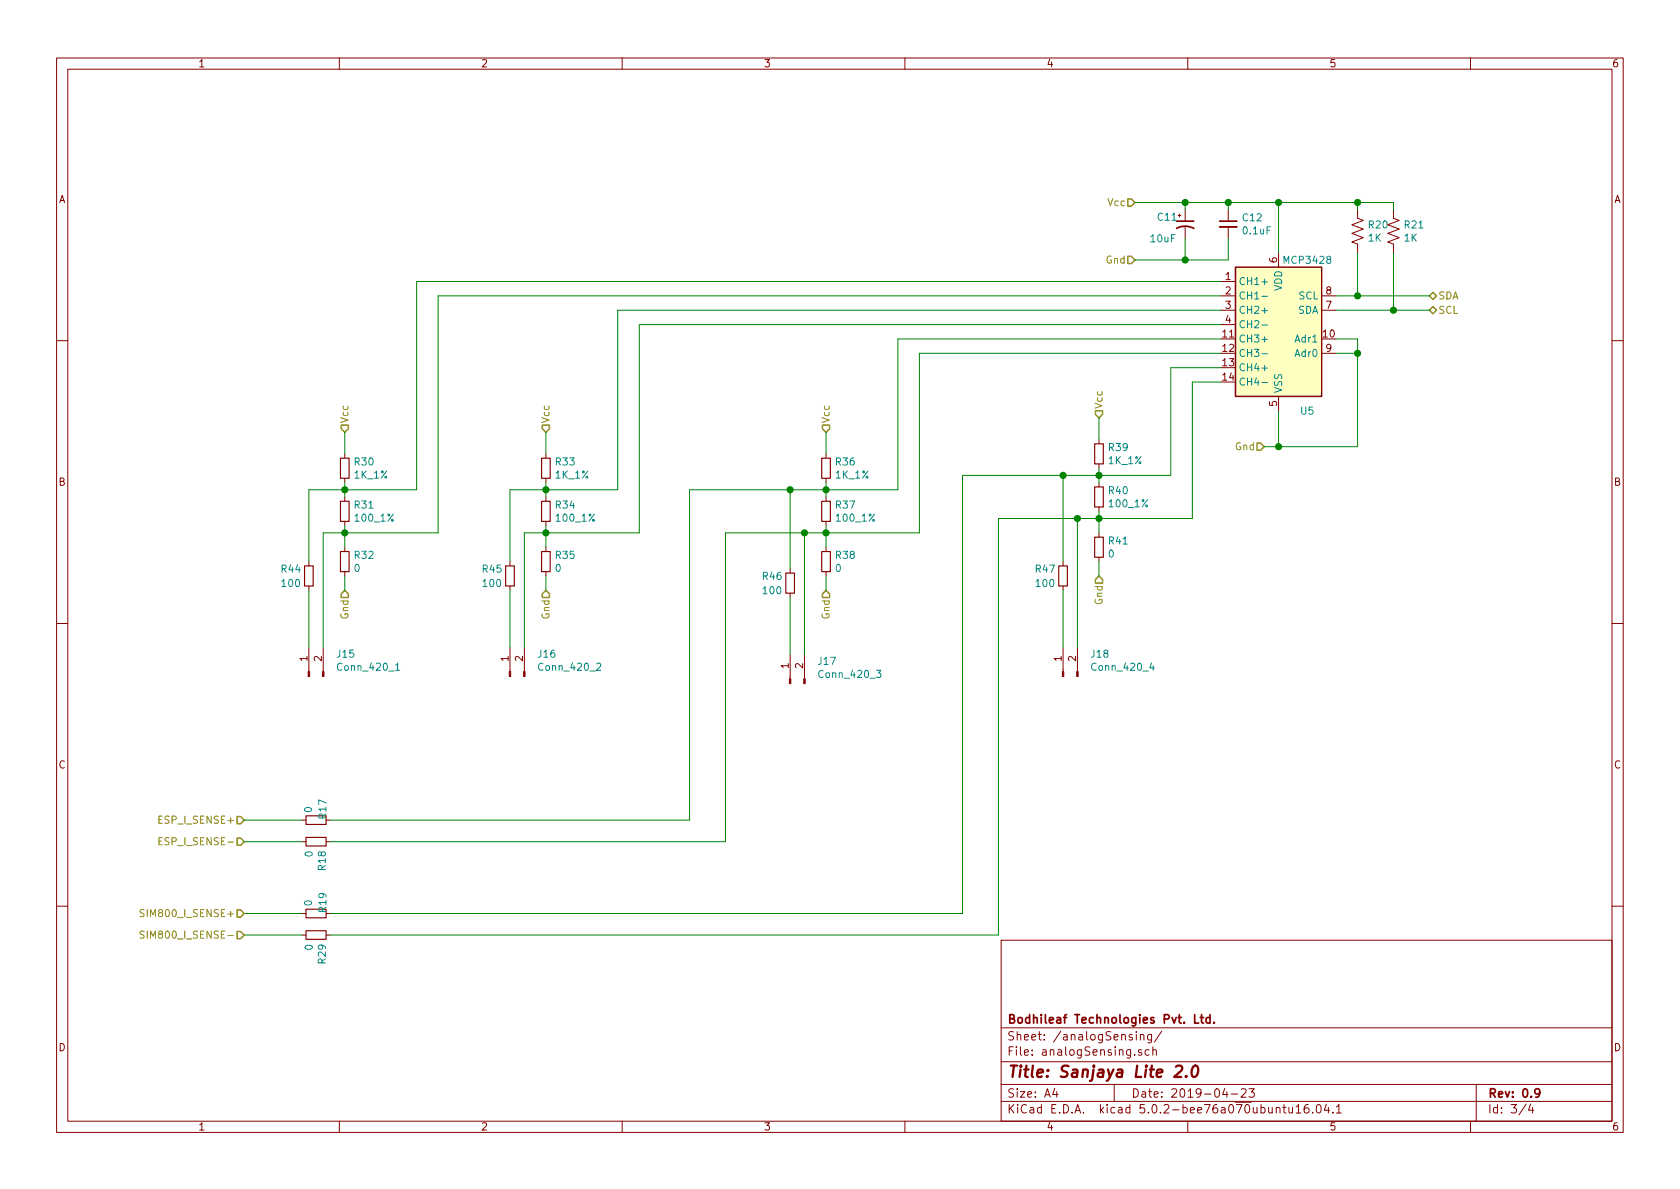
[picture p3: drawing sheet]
EESchema Schematic File Version 4
LIBS:sanjaya_lite2-cache
EELAYER 26 0
EELAYER END
$Descr A4 11693 8268
encoding utf-8
Sheet 3 4
Title "Sanjaya Lite 2.0"
Date "2019-04-23"
Rev "0.9"
Comp "Bodhileaf Technologies Pvt. Ltd."
Comment1 ""
Comment2 ""
Comment3 ""
Comment4 ""
$EndDescr
$Comp
L Analog_ADC:MCP3428 U5
U 1 1
P 8900 2250
F 0 "U5" H 9100 1650 50  0000 C CNN
F 1 "MCP3428" H 9100 2700 50  0000 C CNN
F 2 "Package_SO:SOIC-14_3.9x8.7mm_P1.27mm" H 8900 2250 50  0001 C CNN
F 3 "http://ww1.microchip.com/downloads/en/DeviceDoc/22226a.pdf" H 8900 2250 50  0001 C CNN
	1    8900 2250
	1    0    0    -1  
$EndComp
Text HLabel 7900 1400 0    50   Input ~ 0
Vcc
Wire Wire Line
	7900 1400 8250 1400
Wire Wire Line
	8900 1400 8900 1750
Text HLabel 8800 3100 0    50   Input ~ 0
Gnd
Wire Wire Line
	8900 2850 8900 3100
Wire Wire Line
	8900 3100 8800 3100
Wire Wire Line
	9300 2450 9450 2450
Wire Wire Line
	9450 2450 9450 3100
Wire Wire Line
	9450 3100 8900 3100
Connection ~ 8900 3100
Wire Wire Line
	9300 2350 9450 2350
Wire Wire Line
	9450 2350 9450 2450
Connection ~ 9450 2450
Text HLabel 9950 2050 2    50   BiDi ~ 0
SDA
Text HLabel 9950 2150 2    50   BiDi ~ 0
SCL
$Comp
L Device:R_Small R40
U 1 1
P 7650 3450
F 0 "R40" H 7709 3496 50  0000 L CNN
F 1 "100_1%" H 7709 3405 50  0000 L CNN
F 2 "Resistor_SMD:R_1206_3216Metric_Pad1.42x1.75mm_HandSolder" H 7650 3450 50  0001 C CNN
F 3 "~" H 7650 3450 50  0001 C CNN
	1    7650 3450
	1    0    0    -1  
$EndComp
$Comp
L Device:R_Small R39
U 1 1
P 7650 3150
F 0 "R39" H 7709 3196 50  0000 L CNN
F 1 "1K_1%" H 7709 3105 50  0000 L CNN
F 2 "Resistor_SMD:R_1206_3216Metric_Pad1.42x1.75mm_HandSolder" H 7650 3150 50  0001 C CNN
F 3 "~" H 7650 3150 50  0001 C CNN
	1    7650 3150
	1    0    0    -1  
$EndComp
$Comp
L Device:R_Small R41
U 1 1
P 7650 3800
F 0 "R41" H 7709 3846 50  0000 L CNN
F 1 "0" H 7709 3755 50  0000 L CNN
F 2 "Resistor_SMD:R_0805_2012Metric_Pad1.15x1.40mm_HandSolder" H 7650 3800 50  0001 C CNN
F 3 "~" H 7650 3800 50  0001 C CNN
	1    7650 3800
	1    0    0    -1  
$EndComp
Wire Wire Line
	7650 3250 7650 3300
Wire Wire Line
	8500 2550 8150 2550
Wire Wire Line
	8150 2550 8150 3300
Wire Wire Line
	8150 3300 7650 3300
Connection ~ 7650 3300
Wire Wire Line
	7650 3300 7650 3350
Wire Wire Line
	7650 3550 7650 3600
Wire Wire Line
	8500 2650 8300 2650
Wire Wire Line
	8300 2650 8300 3600
Wire Wire Line
	8300 3600 7650 3600
Connection ~ 7650 3600
Wire Wire Line
	7650 3600 7650 3700
Text HLabel 7650 4000 3    50   Input ~ 0
Gnd
Wire Wire Line
	7650 3900 7650 4000
Text HLabel 7650 2900 1    50   Input ~ 0
Vcc
Wire Wire Line
	7650 2900 7650 3050
$Comp
L Connector:Conn_01x02_Male J18
U 1 1
P 7400 4700
F 0 "J18" V 7553 4513 50  0000 R CNN
F 1 "Conn_420_4" V 7462 4513 50  0000 R CNN
F 2 "Connector_JST:JST_XH_B02B-XH-A_1x02_P2.50mm_Vertical" H 7400 4700 50  0001 C CNN
F 3 "~" H 7400 4700 50  0001 C CNN
	1    7400 4700
	0    -1   -1   0   
$EndComp
Wire Wire Line
	7400 3300 7400 3900
Wire Wire Line
	7500 4500 7500 3600
Wire Wire Line
	7500 3600 7650 3600
$Comp
L Device:R_Small R37
U 1 1
P 5750 3550
F 0 "R37" H 5809 3596 50  0000 L CNN
F 1 "100_1%" H 5809 3505 50  0000 L CNN
F 2 "Resistor_SMD:R_1206_3216Metric_Pad1.42x1.75mm_HandSolder" H 5750 3550 50  0001 C CNN
F 3 "~" H 5750 3550 50  0001 C CNN
	1    5750 3550
	1    0    0    -1  
$EndComp
$Comp
L Device:R_Small R36
U 1 1
P 5750 3250
F 0 "R36" H 5809 3296 50  0000 L CNN
F 1 "1K_1%" H 5809 3205 50  0000 L CNN
F 2 "Resistor_SMD:R_1206_3216Metric_Pad1.42x1.75mm_HandSolder" H 5750 3250 50  0001 C CNN
F 3 "~" H 5750 3250 50  0001 C CNN
	1    5750 3250
	1    0    0    -1  
$EndComp
$Comp
L Device:R_Small R38
U 1 1
P 5750 3900
F 0 "R38" H 5809 3946 50  0000 L CNN
F 1 "0" H 5809 3855 50  0000 L CNN
F 2 "Resistor_SMD:R_0805_2012Metric_Pad1.15x1.40mm_HandSolder" H 5750 3900 50  0001 C CNN
F 3 "~" H 5750 3900 50  0001 C CNN
	1    5750 3900
	1    0    0    -1  
$EndComp
Wire Wire Line
	5750 3350 5750 3400
Wire Wire Line
	6250 3400 5750 3400
Connection ~ 5750 3400
Wire Wire Line
	5750 3400 5750 3450
Wire Wire Line
	5750 3650 5750 3700
Wire Wire Line
	6400 3700 5750 3700
Connection ~ 5750 3700
Wire Wire Line
	5750 3700 5750 3800
Text HLabel 5750 4100 3    50   Input ~ 0
Gnd
Wire Wire Line
	5750 4000 5750 4100
Text HLabel 5750 3000 1    50   Input ~ 0
Vcc
Wire Wire Line
	5750 3000 5750 3150
$Comp
L Connector:Conn_01x02_Male J17
U 1 1
P 5500 4750
F 0 "J17" V 5653 4563 50  0000 R CNN
F 1 "Conn_420_3" V 5562 4563 50  0000 R CNN
F 2 "Connector_JST:JST_XH_B02B-XH-A_1x02_P2.50mm_Vertical" H 5500 4750 50  0001 C CNN
F 3 "~" H 5500 4750 50  0001 C CNN
	1    5500 4750
	0    -1   -1   0   
$EndComp
Wire Wire Line
	5750 3400 5500 3400
Wire Wire Line
	5500 3400 5500 3950
Wire Wire Line
	5600 4550 5600 3700
Wire Wire Line
	5600 3700 5750 3700
$Comp
L Device:R_Small R34
U 1 1
P 3800 3550
F 0 "R34" H 3859 3596 50  0000 L CNN
F 1 "100_1%" H 3859 3505 50  0000 L CNN
F 2 "Resistor_SMD:R_1206_3216Metric_Pad1.42x1.75mm_HandSolder" H 3800 3550 50  0001 C CNN
F 3 "~" H 3800 3550 50  0001 C CNN
	1    3800 3550
	1    0    0    -1  
$EndComp
$Comp
L Device:R_Small R33
U 1 1
P 3800 3250
F 0 "R33" H 3859 3296 50  0000 L CNN
F 1 "1K_1%" H 3859 3205 50  0000 L CNN
F 2 "Resistor_SMD:R_1206_3216Metric_Pad1.42x1.75mm_HandSolder" H 3800 3250 50  0001 C CNN
F 3 "~" H 3800 3250 50  0001 C CNN
	1    3800 3250
	1    0    0    -1  
$EndComp
$Comp
L Device:R_Small R35
U 1 1
P 3800 3900
F 0 "R35" H 3859 3946 50  0000 L CNN
F 1 "0" H 3859 3855 50  0000 L CNN
F 2 "Resistor_SMD:R_0805_2012Metric_Pad1.15x1.40mm_HandSolder" H 3800 3900 50  0001 C CNN
F 3 "~" H 3800 3900 50  0001 C CNN
	1    3800 3900
	1    0    0    -1  
$EndComp
Wire Wire Line
	3800 3350 3800 3400
Wire Wire Line
	4300 3400 3800 3400
Connection ~ 3800 3400
Wire Wire Line
	3800 3400 3800 3450
Wire Wire Line
	3800 3650 3800 3700
Wire Wire Line
	4450 3700 3800 3700
Connection ~ 3800 3700
Wire Wire Line
	3800 3700 3800 3800
Text HLabel 3800 4100 3    50   Input ~ 0
Gnd
Wire Wire Line
	3800 4000 3800 4100
Text HLabel 3800 3000 1    50   Input ~ 0
Vcc
Wire Wire Line
	3800 3000 3800 3150
$Comp
L Connector:Conn_01x02_Male J16
U 1 1
P 3550 4700
F 0 "J16" V 3703 4513 50  0000 R CNN
F 1 "Conn_420_2" V 3612 4513 50  0000 R CNN
F 2 "Connector_JST:JST_XH_B02B-XH-A_1x02_P2.50mm_Vertical" H 3550 4700 50  0001 C CNN
F 3 "~" H 3550 4700 50  0001 C CNN
	1    3550 4700
	0    -1   -1   0   
$EndComp
Wire Wire Line
	3800 3400 3550 3400
Wire Wire Line
	3550 3400 3550 3900
Wire Wire Line
	3650 4500 3650 3700
Wire Wire Line
	3650 3700 3800 3700
$Comp
L Device:R_Small R31
U 1 1
P 2400 3550
F 0 "R31" H 2459 3596 50  0000 L CNN
F 1 "100_1%" H 2459 3505 50  0000 L CNN
F 2 "Resistor_SMD:R_1206_3216Metric_Pad1.42x1.75mm_HandSolder" H 2400 3550 50  0001 C CNN
F 3 "~" H 2400 3550 50  0001 C CNN
	1    2400 3550
	1    0    0    -1  
$EndComp
$Comp
L Device:R_Small R30
U 1 1
P 2400 3250
F 0 "R30" H 2459 3296 50  0000 L CNN
F 1 "1K_1%" H 2459 3205 50  0000 L CNN
F 2 "Resistor_SMD:R_1206_3216Metric_Pad1.42x1.75mm_HandSolder" H 2400 3250 50  0001 C CNN
F 3 "~" H 2400 3250 50  0001 C CNN
	1    2400 3250
	1    0    0    -1  
$EndComp
$Comp
L Device:R_Small R32
U 1 1
P 2400 3900
F 0 "R32" H 2459 3946 50  0000 L CNN
F 1 "0" H 2459 3855 50  0000 L CNN
F 2 "Resistor_SMD:R_0805_2012Metric_Pad1.15x1.40mm_HandSolder" H 2400 3900 50  0001 C CNN
F 3 "~" H 2400 3900 50  0001 C CNN
	1    2400 3900
	1    0    0    -1  
$EndComp
Wire Wire Line
	2400 3350 2400 3400
Wire Wire Line
	2900 3400 2400 3400
Connection ~ 2400 3400
Wire Wire Line
	2400 3400 2400 3450
Wire Wire Line
	2400 3650 2400 3700
Wire Wire Line
	3050 3700 2400 3700
Connection ~ 2400 3700
Wire Wire Line
	2400 3700 2400 3800
Text HLabel 2400 4100 3    50   Input ~ 0
Gnd
Wire Wire Line
	2400 4000 2400 4100
Text HLabel 2400 3000 1    50   Input ~ 0
Vcc
Wire Wire Line
	2400 3000 2400 3150
$Comp
L Connector:Conn_01x02_Male J15
U 1 1
P 2150 4700
F 0 "J15" V 2303 4513 50  0000 R CNN
F 1 "Conn_420_1" V 2212 4513 50  0000 R CNN
F 2 "Connector_JST:JST_XH_B02B-XH-A_1x02_P2.50mm_Vertical" H 2150 4700 50  0001 C CNN
F 3 "~" H 2150 4700 50  0001 C CNN
	1    2150 4700
	0    -1   -1   0   
$EndComp
Wire Wire Line
	2250 4500 2250 3700
Wire Wire Line
	2250 3700 2400 3700
$Comp
L Device:C_Small C12
U 1 1
P 8550 1550
F 0 "C12" H 8642 1596 50  0000 L CNN
F 1 "0.1uF" H 8642 1505 50  0000 L CNN
F 2 "Capacitor_SMD:C_0805_2012Metric_Pad1.15x1.40mm_HandSolder" H 8550 1550 50  0001 C CNN
F 3 "~" H 8550 1550 50  0001 C CNN
	1    8550 1550
	1    0    0    -1  
$EndComp
$Comp
L Device:CP1_Small C11
U 1 1
P 8250 1550
F 0 "C11" H 8050 1600 50  0000 L CNN
F 1 "10uF" H 8000 1450 50  0000 L CNN
F 2 "Capacitor_Tantalum_SMD:CP_EIA-3216-10_Kemet-I_Pad1.58x1.35mm_HandSolder" H 8250 1550 50  0001 C CNN
F 3 "~" H 8250 1550 50  0001 C CNN
	1    8250 1550
	1    0    0    -1  
$EndComp
Text HLabel 7900 1800 0    50   Input ~ 0
Gnd
Wire Wire Line
	7900 1800 8250 1800
Wire Wire Line
	8550 1800 8550 1650
Wire Wire Line
	8250 1650 8250 1800
Connection ~ 8250 1800
Wire Wire Line
	8250 1800 8550 1800
Wire Wire Line
	8250 1450 8250 1400
Connection ~ 8250 1400
Wire Wire Line
	8250 1400 8550 1400
Wire Wire Line
	8550 1450 8550 1400
Connection ~ 8550 1400
Wire Wire Line
	8550 1400 8900 1400
$Comp
L Device:R_Small R29
U 1 1
P 2200 6500
F 0 "R29" H 2259 6546 50  0000 L CNN
F 1 "0" H 2259 6455 50  0000 L CNN
F 2 "Resistor_SMD:R_0805_2012Metric_Pad1.15x1.40mm_HandSolder" H 2200 6500 50  0001 C CNN
F 3 "~" H 2200 6500 50  0001 C CNN
	1    2200 6500
	0    1    1    0   
$EndComp
Wire Wire Line
	1700 6500 2100 6500
$Comp
L Device:R_Small R44
U 1 1
P 2150 4000
F 0 "R44" H 1950 4050 50  0000 L CNN
F 1 "100" H 1950 3950 50  0000 L CNN
F 2 "Resistor_SMD:R_0805_2012Metric_Pad1.15x1.40mm_HandSolder" H 2150 4000 50  0001 C CNN
F 3 "~" H 2150 4000 50  0001 C CNN
	1    2150 4000
	1    0    0    -1  
$EndComp
Wire Wire Line
	2400 3400 2150 3400
Wire Wire Line
	2150 3400 2150 3900
Wire Wire Line
	2150 4100 2150 4500
$Comp
L Device:R_Small R45
U 1 1
P 3550 4000
F 0 "R45" H 3350 4050 50  0000 L CNN
F 1 "100" H 3350 3950 50  0000 L CNN
F 2 "Resistor_SMD:R_0805_2012Metric_Pad1.15x1.40mm_HandSolder" H 3550 4000 50  0001 C CNN
F 3 "~" H 3550 4000 50  0001 C CNN
	1    3550 4000
	1    0    0    -1  
$EndComp
Wire Wire Line
	3550 4100 3550 4500
$Comp
L Device:R_Small R46
U 1 1
P 5500 4050
F 0 "R46" H 5300 4100 50  0000 L CNN
F 1 "100" H 5300 4000 50  0000 L CNN
F 2 "Resistor_SMD:R_0805_2012Metric_Pad1.15x1.40mm_HandSolder" H 5500 4050 50  0001 C CNN
F 3 "~" H 5500 4050 50  0001 C CNN
	1    5500 4050
	1    0    0    -1  
$EndComp
Wire Wire Line
	5500 4150 5500 4550
$Comp
L Device:R_Small R47
U 1 1
P 7400 4000
F 0 "R47" H 7200 4050 50  0000 L CNN
F 1 "100" H 7200 3950 50  0000 L CNN
F 2 "Resistor_SMD:R_0805_2012Metric_Pad1.15x1.40mm_HandSolder" H 7400 4000 50  0001 C CNN
F 3 "~" H 7400 4000 50  0001 C CNN
	1    7400 4000
	1    0    0    -1  
$EndComp
Wire Wire Line
	7400 4100 7400 4500
Wire Wire Line
	9300 2050 9450 2050
Wire Wire Line
	9300 2150 9700 2150
$Comp
L Device:R_US R20
U 1 1
P 9450 1600
F 0 "R20" H 9518 1646 50  0000 L CNN
F 1 "1K" H 9518 1555 50  0000 L CNN
F 2 "Resistor_SMD:R_0805_2012Metric_Pad1.15x1.40mm_HandSolder" V 9490 1590 50  0001 C CNN
F 3 "~" H 9450 1600 50  0001 C CNN
	1    9450 1600
	1    0    0    -1  
$EndComp
$Comp
L Device:R_US R21
U 1 1
P 9700 1600
F 0 "R21" H 9768 1646 50  0000 L CNN
F 1 "1K" H 9768 1555 50  0000 L CNN
F 2 "Resistor_SMD:R_0805_2012Metric_Pad1.15x1.40mm_HandSolder" V 9740 1590 50  0001 C CNN
F 3 "~" H 9700 1600 50  0001 C CNN
	1    9700 1600
	1    0    0    -1  
$EndComp
Wire Wire Line
	9450 1750 9450 2050
Connection ~ 9450 2050
Wire Wire Line
	9450 2050 9950 2050
Wire Wire Line
	9700 1750 9700 2150
Connection ~ 9700 2150
Wire Wire Line
	9700 2150 9950 2150
Wire Wire Line
	8900 1400 9450 1400
Wire Wire Line
	9450 1400 9450 1450
Connection ~ 8900 1400
Wire Wire Line
	9450 1400 9700 1400
Wire Wire Line
	9700 1400 9700 1450
Connection ~ 9450 1400
$Comp
L Device:R_Small R19
U 1 1
P 2200 6350
F 0 "R19" H 2050 6400 50  0000 L CNN
F 1 "0" H 2100 6300 50  0000 L CNN
F 2 "Resistor_SMD:R_0805_2012Metric_Pad1.15x1.40mm_HandSolder" H 2200 6350 50  0001 C CNN
F 3 "~" H 2200 6350 50  0001 C CNN
	1    2200 6350
	0    1    1    0   
$EndComp
Wire Wire Line
	1700 6350 2100 6350
Text HLabel 1700 6350 0    50   Input ~ 0
SIM800_I_SENSE+
Text HLabel 1700 5700 0    50   Input ~ 0
ESP_I_SENSE+
Wire Wire Line
	2900 1950 2900 3400
Wire Wire Line
	2900 1950 8500 1950
Wire Wire Line
	3050 2050 3050 3700
Wire Wire Line
	3050 2050 8500 2050
Wire Wire Line
	4450 2250 4450 3700
Wire Wire Line
	4450 2250 8500 2250
Wire Wire Line
	4300 2150 4300 3400
Wire Wire Line
	4300 2150 8500 2150
Wire Wire Line
	6250 2350 6250 3400
Wire Wire Line
	6250 2350 8500 2350
Wire Wire Line
	6400 2450 6400 3700
Wire Wire Line
	6400 2450 8500 2450
Text HLabel 1700 5850 0    50   Input ~ 0
ESP_I_SENSE-
Text HLabel 1700 6500 0    50   Input ~ 0
SIM800_I_SENSE-
$Comp
L Device:R_Small R18
U 1 1
P 2200 5850
F 0 "R18" H 2259 5896 50  0000 L CNN
F 1 "0" H 2259 5805 50  0000 L CNN
F 2 "Resistor_SMD:R_0805_2012Metric_Pad1.15x1.40mm_HandSolder" H 2200 5850 50  0001 C CNN
F 3 "~" H 2200 5850 50  0001 C CNN
	1    2200 5850
	0    1    1    0   
$EndComp
Wire Wire Line
	1700 5850 2100 5850
$Comp
L Device:R_Small R17
U 1 1
P 2200 5700
F 0 "R17" H 2050 5750 50  0000 L CNN
F 1 "0" H 2100 5650 50  0000 L CNN
F 2 "Resistor_SMD:R_0805_2012Metric_Pad1.15x1.40mm_HandSolder" H 2200 5700 50  0001 C CNN
F 3 "~" H 2200 5700 50  0001 C CNN
	1    2200 5700
	0    1    1    0   
$EndComp
Wire Wire Line
	1700 5700 2100 5700
Wire Wire Line
	2300 5700 4800 5700
Wire Wire Line
	4800 5700 4800 3400
Wire Wire Line
	4800 3400 5500 3400
Connection ~ 5500 3400
Wire Wire Line
	5600 3700 5050 3700
Wire Wire Line
	5050 3700 5050 5850
Wire Wire Line
	5050 5850 2300 5850
Connection ~ 5600 3700
Wire Wire Line
	2300 6350 6700 6350
Wire Wire Line
	6700 6350 6700 3300
Wire Wire Line
	6700 3300 7400 3300
Connection ~ 7400 3300
Wire Wire Line
	7400 3300 7650 3300
Wire Wire Line
	7500 3600 6950 3600
Wire Wire Line
	6950 3600 6950 6500
Wire Wire Line
	6950 6500 2300 6500
Connection ~ 7500 3600
$EndSCHEMATC
